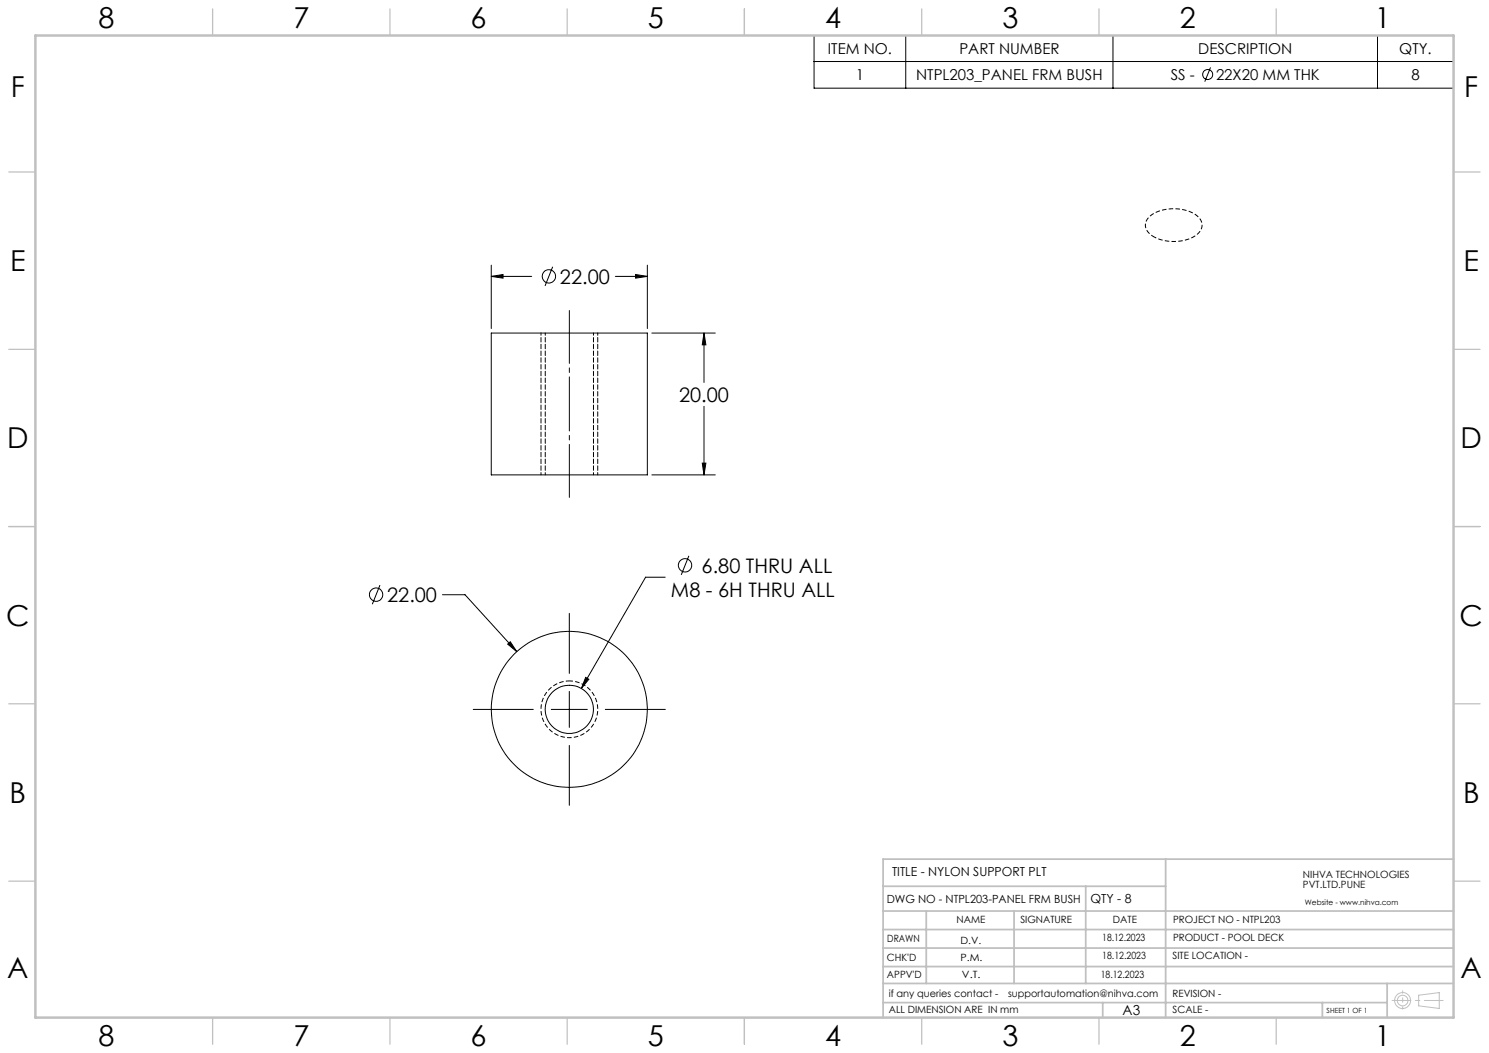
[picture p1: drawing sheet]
<svg xmlns="http://www.w3.org/2000/svg" width="420mm" height="297mm" viewBox="0 0 420 297" stroke-linecap="round" stroke-linejoin="round" font-family="sans-serif">
<g fill="none" stroke="#000" stroke-width=".28">
<path d="M229.6 10h180.4v14.9h-180.4zM229.6 17.4h180.4M255.5 10v14.9M313.9 10v14.9M341.5 19l-1.7 4M388.5 10v14.9M138.6 78l3.3-.6v1.1zM138.6 74.8v17.9M138.6 78h11.4M155.9 75.2l-2.2 5.4M173.6 78h9M179.3 77.4l3.3 .6-3.3 .5z"/>
<path d="M182.6 74.8v17.9M138.6 93.9h44v40h-44zM183.9 93.9h17.9M198.6 93.9l.5 3.4h-1zM198.6 93.9v14M198.6 114.6v19.3M183.9 133.9h17.9M198.1 130.6h1l-.5 3.3zM194.3 156.8l-2.1 5.3M107.2 165l-2.2 5.4M124.8 167.7h6.4l14.6 16.1M160.6 173v16.9"/>
<path d="M187.6 162.8h-5.5l-18.1 31.4M143.2 181.7l.7-.7 1.9 2.8zM160.6 195v10.2M165.2 191.1l.9 .5-2.1 2.6zM133.5 200.1h16.9M155.5 200.1h10.2M160.6 210.3v16.9M170.7 200.1h17"/>
<circle cx="340.6" cy="21" r="1.41"/>
<circle cx="154.8" cy="77.9" r="1.89"/>
<circle cx="193.2" cy="159.5" r="1.88"/>
<circle cx="106.1" cy="167.7" r="1.89"/>
<circle cx="160.6" cy="200.1" r="6.8"/>
<circle cx="160.6" cy="200.1" r="22"/>
</g>
<g fill="none" stroke="#c0c0c0" stroke-width=".28">
<path d="M400.2 280.7l5.8-.7v4.4l-5.8-.7z"/>
<circle cx="395.6" cy="282.2" r="2.26"/>
<circle cx="395.6" cy="282.2" r="1.49"/>
</g>
<path d="M160.6 192.1a8 8 0 0 0-7 11.8 8 8 0 0 0 13.8 .4 8 8 0 0 0-6.4-12.2h-.4" fill="none" stroke="#000" stroke-width=".28" stroke-dasharray="1.3 .6" stroke-dashoffset=".3" stroke-linecap="butt"/>
<path d="M325.4 66.8a3.3 3.3 0 0 1-1.5-5.4 11.6 11.6 0 0 1 12.1-1.6 3.8 3.8 0 0 1 2.8 4.8 8.5 8.5 0 0 1-8 3.5l-2.7-.3-2.7-1" fill="none" stroke="#000" stroke-width=".28" stroke-dasharray="1.3 .6" stroke-dashoffset=".5" stroke-linecap="butt"/>
<path d="M160.6 140.3v-52.7" fill="none" stroke="#000" stroke-width=".28" stroke-dasharray="15.2 1.3 1.3 1.3" stroke-dashoffset=".3"/>
<path d="M392.7 282.2h14.4" fill="none" stroke="#c0c0c0" stroke-width=".28" stroke-dasharray="15.2 1.3 1.3 1.3" stroke-dashoffset="9.9"/>
<path d="M395.7 279.5v5.1" fill="none" stroke="#c0c0c0" stroke-width=".28" stroke-dasharray="15.2 1.3 1.3 1.3" stroke-dashoffset="14.6"/>
<g fill="none" stroke="#c0c0c0" stroke-width=".35">
<path d="M60 2.5v7.5M110 2.5v7.5M160 2.5v7.5M210 2.5v7.5M260 2.5v7.5M310 2.5v7.5M360 2.5v7.5M2.5 48.5h7.5M410 48.5h7.5M2.5 98.5h7.5M410 98.5h7.5M2.5 148.5h7.5"/>
<path d="M410 148.5h7.5M2.5 198.5h7.5M410 198.5h7.5M2.5 248.5h7.5M410 248.5h7.5M60 287v7.5M110 287v7.5M160 287v7.5M210 287v7.5M260 287v7.5M310 287v7.5M360 287v7.5"/>
</g>
<g fill="none" stroke="#c0c0c0" stroke-width=".5">
<path d="M249.1 257h160.9M249.1 250h79.7M261.3 257v20.4M286 257v20.4M306.2 250v27.4M328.8 242.3v44.7M410 242.3h-160.9v44.7M249.1 272.6h160.9M249.1 267.4h160.9M249.1 262.2h160.9M249.1 277.4h160.9M391.3 277.4v9.6"/>
<path d="M249.1 282.8h142.2M311 282.8v4.2M373 282.8v4.2"/>
</g>
<path d="M10 10h400v277h-400z" fill="none" stroke="#c0c0c0" stroke-width=".7"/>
<path d="M152.6 93.9v40M153.8 93.9v40M168.6 93.9v40M167.4 133.9v-40" fill="none" stroke="#000" stroke-width=".28" stroke-dasharray="1.3 .6" stroke-dashoffset=".6"/>
<path d="M165.2 191.1l-1.2 3.1 2.1-2.6zM143.2 181.7l2.6 2.1-1.9-2.8zM138.6 78l3.3-.6v1.1zM179.3 77.4l3.3 .6-3.3 .5zM198.6 93.9l.5 3.4h-1zM198.1 130.6h1l-.5 3.3z" fill="#000"/>
<g font-size="8.1">
<text x="27.8" y="8">8</text>
<text x="82.8" y="8">7</text>
<text x="132.8" y="8">6</text>
<text x="182.8" y="8">5</text>
<text x="232.8" y="8">4</text>
<text x="282.8" y="8">3</text>
<text x="332.8" y="8">2</text>
<text x="387.8" y="8">1</text>
<text x="3" y="27.2">F</text>
<text x="413" y="27.2">F</text>
<text x="2.8" y="76.5">E</text>
<text x="412.8" y="76.5">E</text>
<text x="2" y="126.5">D</text>
<text x="412" y="126.5">D</text>
<text x="1.7" y="176.5">C</text>
<text x="411.7" y="176.5">C</text>
<text x="2.7" y="226.5">B</text>
<text x="412.7" y="226.5">B</text>
<text x="2" y="275.7">A</text>
<text x="412" y="275.7">A</text>
<text x="27.8" y="295">8</text>
<text x="82.8" y="295">7</text>
<text x="132.8" y="295">6</text>
<text x="182.8" y="295">5</text>
<text x="232.8" y="295">4</text>
<text x="282.8" y="295">3</text>
<text x="332.8" y="295">2</text>
<text x="387.8" y="295">1</text>
</g>
<g font-size="5.6">
<text x="158" y="80.1">22.00</text>
<text x="191.6" y="113.4">20.00</text>
<text x="197.9" y="161.6">6.80 THRU ALL</text>
<text x="109.2" y="169.8">22.00</text>
<text x="189.3" y="168.3">M8 - 6H THRU ALL</text>
</g>
<g font-size="4.2">
<text x="233.5" y="15.2">ITEM NO.</text>
<text x="270.6" y="15.2">PART NUMBER</text>
<text x="338" y="15.2">DESCRIPTION</text>
<text x="394.7" y="15.2">QTY.</text>
<text x="241.4" y="22.6">1</text>
<text x="258.4" y="22.6">NTPL203_PANEL FRM BUSH</text>
<text x="330.2" y="22.6">SS -</text>
<text x="343" y="22.6">22X20 MM THK</text>
<text x="398.1" y="22.6">8</text>
</g>
<text font-size="3.9" x="316.7" y="286.4">A3</text>
<g font-size="3.5">
<text x="251.6" y="247.2">TITLE - NYLON SUPPORT PLT</text>
<text x="307.6" y="254.8">QTY - 8</text>
</g>
<text font-size="3.2" x="250.1" y="254.8">DWG NO - NTPL203-PANEL FRM BUSH</text>
<g font-size="2.8">
<text x="367.5" y="247.7">NIHVA TECHNOLOGIES</text>
<text x="367.5" y="250.5">PVT.LTD.PUNE</text>
<text x="269.8" y="260.4">NAME</text>
<text x="287.8" y="260.4">SIGNATURE</text>
<text x="313.9" y="260.5">DATE</text>
<text x="330.9" y="260.5">PROJECT NO - NTPL203</text>
<text x="250.3" y="265.7">DRAWN</text>
<text x="270.9" y="266.1">D.V.</text>
<text x="310.9" y="265.5">18.12.2023</text>
<text x="330.9" y="265.5">PRODUCT - POOL DECK</text>
<text x="250.2" y="271.1">CHK'D</text>
<text x="250.2" y="275.8">APPV'D</text>
<text x="270.9" y="271.1">P.M.</text>
<text x="271.3" y="275.8">V.T.</text>
<text x="310.5" y="275.8">18.12.2023</text>
<text x="310.9" y="270.6">18.12.2023</text>
<text x="330.7" y="270.6">SITE LOCATION -</text>
<text x="250.7" y="281.1">if any queries contact -</text>
<text x="284.3" y="281.1">supportautomation@nihva.com</text>
<text x="330.7" y="281.1">REVISION -</text>
<text x="250.7" y="285.6">ALL DIMENSION ARE IN mm</text>
<text x="330.7" y="285.6">SCALE -</text>
</g>
<text font-size="2.1" x="368.1" y="255.1">Website - www.nihva.com</text>
<text font-size="2" x="374.2" y="285.6">SHEET 1 OF 1</text>
</svg>
